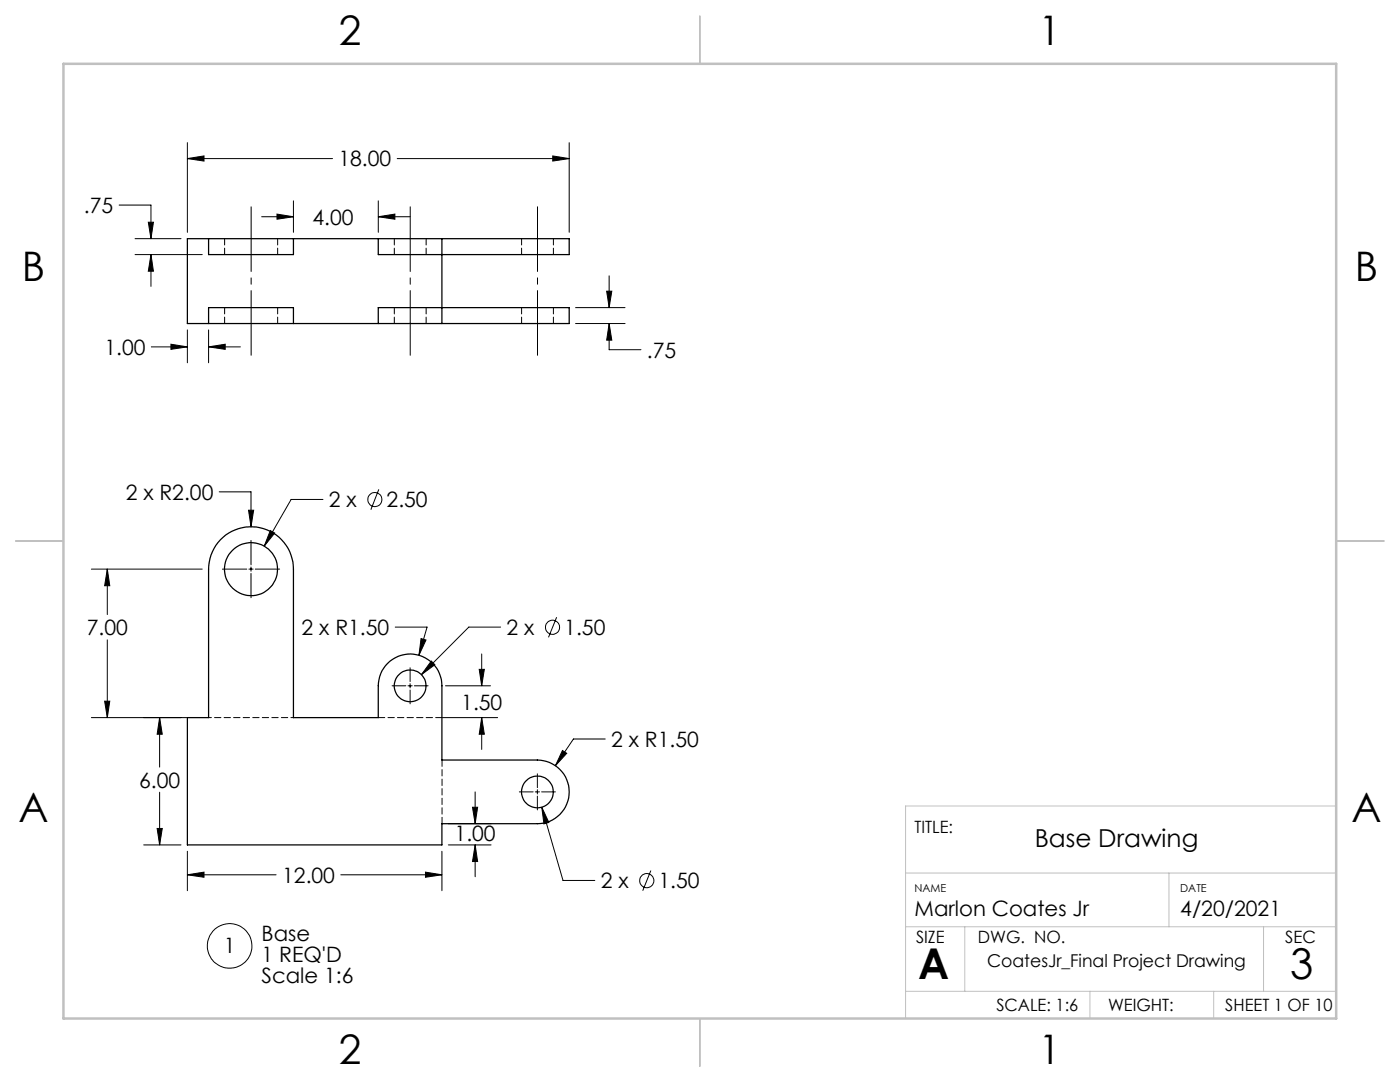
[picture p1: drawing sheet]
<svg xmlns="http://www.w3.org/2000/svg" width="279mm" height="216mm" viewBox="0 0 279 216" stroke-linecap="round" stroke-linejoin="round" font-family="sans-serif">
<g fill="none" stroke="#000" stroke-width=".2">
<path d="M37.4 28.5v17.9M37.4 31.6h29M37.4 31.6l3.3-.5v1zM79.3 31.6h34.3M110.3 31.1l3.3 .5-3.3 .5zM113.6 28.5v17.9M23.8 40.9h6.3v6.7M27 50.8h13.4M27 47.6h9.1M29.6 44.3h1l-.5 3.3zM30.1 50.8v6.4M30.1 50.8l.5 3.3h-1z"/>
<path d="M52.2 43.3h6.4M55.3 42.7l3.3 .6-3.3 .4zM58.6 40.1v6.3M75.5 43.3l3.3-.6v1zM75.5 40.1v6.3M75.5 43.3h6.3M121.1 58.1h1l-.5 3.3zM121.6 55v6.4M30.2 69.2h7.2M34.1 68.7l3.3 .5-3.3 .5zM37.4 65.8v6.6M41.6 65.8v6.6"/>
<path d="M41.6 69.2h6.4M41.6 69.2l3.3-.5v1zM114.9 64.6h9.8M114.9 61.4h9.8M121.6 64.6v5.2h6.3M121.6 64.6l.5 3.3h-1zM43.7 98.1h6.4v7M64.5 99.7h-6.4l-5.4 9.3M75.6 97.6l-1.6 4.1M18.2 113.6h22.2M21.4 113.6v9M21.4 113.6l.5 3.3h-1z"/>
<path d="M44.4 113.6h4.8M49.6 101.8h1l-.5 3.3zM49.7 113.6h.8M50.1 107.8v4.9M50.1 113.1v.9M50.1 114.4v4.9M50.9 113.6h4.9M53.9 105.9l.9 .5-2.1 2.6zM20.9 139.9h1l-.5 3.3zM21.4 127.7v15.5M78.2 136.8h2.8M78.9 125.1h6.3l-1.6 5.6"/>
<path d="M81.4 136.8h.9M81.8 133.2v2.8M81.8 136.4v.9M81.8 137.7v2.7M82.7 136.8h2.7M84 127.4l1 .3-1.4 3zM86.1 131.9l.7 .7-2.7 2zM88.9 136.8h9M95.6 133.6h1.1l-.6 3.2zM96.1 130.5v6.3M99.9 125.1h-6.3l-9.5 9.5M111.1 123.2l-1.6 4"/>
<path d="M18.2 143.2h19.1M31.9 143.2v9.9M31.9 158.1v10.5M31.9 143.2l.5 3.3h-1zM88.3 143.2h11M94.8 158v6.4M96.1 143.2l.6 3.3h-1.1zM96.1 143.2v6.3M103.6 158h2.8M106.8 158h.9M107.2 154.4v2.8M107.2 157.6v.8"/>
<path d="M107.2 158.9v2.7M108.1 158h2.7M112.3 149.8l.8 .5-2.3 2.5zM120.8 147.5h-6.4l-3.6 5.3M28.7 168.6h7.4M31.4 165.3h1l-.5 3.3zM37.4 169.9v7.8M37.4 174.6h17.7M37.4 174.6l3.3-.6v1zM68 174.6h20.2M84.9 174l3.3 .6-3.3 .4zM88.2 169.9v7.8"/>
<path d="M89.5 168.6h8.5M89.5 164.4h8.5M94.3 161.1h1l-.5 3.3zM94.8 168.6v6.3M94.8 168.6l.5 3.3h-1zM108.1 161.1l1.4 3-1 .3zM108.1 161.1l4.3 14.6h6.3M129.9 173.7l-1.6 4"/>
<circle cx="74.8" cy="99.7" r="1.42"/>
<circle cx="110.3" cy="125.2" r="1.41"/>
<circle cx="129.1" cy="175.7" r="1.41"/>
<circle cx="45.8" cy="188.7" r="4.5"/>
</g>
<path d="M50.1 70.9v-29.6M81.9 70.9v-29.6M107.3 70.9v-29.6" fill="none" stroke="#000" stroke-width=".2" stroke-dasharray="15.2 1.3 1.3 1.3" stroke-dashoffset="2.3"/>
<path d="M180.7 174.2h86M233.3 174.2v10.7M266.7 160.8h-86v42.4M180.7 197.8h86M180.7 184.9h86M192.5 184.9v12.9M217.5 197.8v5.4M242.2 197.8v5.4M252.2 184.9v12.9" fill="none" stroke="#c0c0c0" stroke-width=".2"/>
<path d="M139.7 3.2v9.5M3.1 107.9h9.6M266.7 107.9h9.5M139.7 203.2v9.6" fill="none" stroke="#c0c0c0" stroke-width=".25"/>
<path d="M12.7 12.7h254v190.5h-254z" fill="none" stroke="#c0c0c0" stroke-width=".5"/>
<path d="M31.4 165.3h1l-.5 3.3zM31.9 143.2l.5 3.3h-1zM84.9 174l3.3 .6-3.3 .4zM37.4 174.6l3.3-.6v1zM20.9 139.9h1l-.5 3.3zM21.4 113.6l.5 3.3h-1zM94.3 161.1h1l-.5 3.3zM94.8 168.6l.5 3.3h-1zM112.3 149.8l-1.5 3 2.3-2.5zM49.6 101.8l.5 3.3 .5-3.3zM96.1 143.2l.6 3.3h-1.1zM95.6 133.6h1.1l-.6 3.2zM84 127.4l-.4 3.3 1.4-3zM53.9 105.9l-1.2 3.1 2.1-2.6zM86.1 131.9l-2 2.7 2.7-2zM108.1 161.1l.4 3.3 1-.3zM30.1 50.8l.5 3.3h-1zM29.6 44.3h1l-.5 3.3zM121.6 64.6l.5 3.3h-1zM121.1 58.1h1l-.5 3.3zM34.1 68.7l3.3 .5-3.3 .5zM41.6 69.2l3.3-.5v1zM55.3 42.7l3.3 .6-3.3 .4zM75.5 43.3l3.3-.6v1zM110.3 31.1l3.3 .5-3.3 .5zM37.4 31.6l3.3-.5v1z" fill="#000"/>
<g fill="none" stroke="#000" stroke-width=".25">
<path d="M41.6 47.6v3.2h17v-3.2M41.6 47.6h17M41.6 47.6h-4.2v17h4.2M58.6 47.6h16.9M75.5 47.6v3.2h38.1v-3.2h-25.4M75.5 47.6h12.7M88.2 47.6v17M41.6 64.6h17M41.6 64.6v-3.2h17v3.2M58.6 64.6h16.9M75.5 64.6v-3.2h38.1v3.2h-25.4M75.5 64.6h12.7"/>
<path d="M44 107.7a8.5 8.5 0 0 1 9.3-2 8.5 8.5 0 0 1 5.3 7.9v29.6h16.9v-6.4a6.3 6.3 0 0 1 6.3-6.3 6.3 6.3 0 0 1 6.4 6.3v14.9h19a6.3 6.3 0 0 1 6.4 6.3 6.3 6.3 0 0 1-6.4 6.4h-19v4.2h-50.8v-25.4h4.2v-29.6a8.5 8.5 0 0 1 2.4-5.9z"/>
<circle cx="50.1" cy="113.6" r="5.3"/>
<circle cx="81.8" cy="136.9" r="3.2"/>
<circle cx="107.2" cy="158" r="3.2"/>
</g>
<g fill="none" stroke="#000" stroke-width=".2" stroke-dasharray="1.3 .6">
<path d="M44.8 47.6v3.2M55.4 50.8v-3.2M78.7 47.6v3.2M85 50.8v-3.2M104.1 47.6v3.2M110.4 50.8v-3.2M44.8 61.4v3.1M55.4 64.5v-3.1M78.7 61.4v3.1M85 64.5v-3.1M104.1 61.4v3.1M110.4 64.5v-3.1"/>
<path d="M88.2 143.2h-12.7M88.2 164.4v-12.7"/>
</g>
<path d="M58.6 143.2h-16.9" fill="none" stroke="#000" stroke-width=".2" stroke-dasharray="1.3 .6" stroke-dashoffset=".7"/>
<g font-size="8.5">
<text x="183.3" y="195.4">A</text>
<text x="257.5" y="195.4">3</text>
</g>
<g font-size="8.1">
<text x="67.6" y="8.9">2</text>
<text x="207.3" y="8.9">1</text>
<text x="4.4" y="56.2">B</text>
<text x="270.4" y="56.2">B</text>
<text x="3.7" y="164.1">A</text>
<text x="269.7" y="164.1">A</text>
<text x="67.6" y="212.4">2</text>
<text x="207.3" y="212.4">1</text>
</g>
<text font-size="4.9" x="206.5" y="169.1">Base Drawing</text>
<g font-size="4.2">
<text x="67.6" y="33.2">18.00</text>
<text x="16.7" y="42.5">.75</text>
<text x="62.4" y="44.8">4.00</text>
<text x="20.8" y="70.8">1.00</text>
<text x="129.1" y="71.4">.75</text>
<text x="25.1" y="99.7">2 x R2.00</text>
<text x="65.6" y="101.2">2 x</text>
<text x="77.2" y="101.2">2.50</text>
<text x="17.3" y="126.7">7.00</text>
<text x="60.2" y="126.7">2 x R1.50</text>
<text x="101.1" y="126.7">2 x</text>
<text x="112.6" y="126.7">1.50</text>
<text x="92.1" y="141.6">1.50</text>
<text x="122" y="149.1">2 x R1.50</text>
<text x="27.8" y="157.2">6.00</text>
<text x="90.7" y="167.8">1.00</text>
<text x="56.3" y="176.1">12.00</text>
<text x="119.9" y="177.3">2 x</text>
<text x="131.4" y="177.3">1.50</text>
<text x="182.5" y="182.8">Marlon Coates Jr</text>
<text x="235.5" y="182.8">4/20/2021</text>
<text x="44.7" y="190.2">1</text>
<text x="52.2" y="187.7">Base</text>
<text x="52.2" y="191.9">1 REQ'D</text>
<text x="52.2" y="196">Scale 1:6</text>
</g>
<text font-size="3.5" x="197" y="193">CoatesJr_Final Project Drawing</text>
<g font-size="3.4">
<text x="182.5" y="166.2">TITLE:</text>
<text x="182.8" y="188.1">SIZE</text>
<text x="195.1" y="188.1">DWG. NO.</text>
<text x="256.5" y="188.2">SEC</text>
<text x="198.8" y="201.7">SCALE: 1:6</text>
<text x="221.1" y="201.7">WEIGHT:</text>
<text x="244.5" y="201.7">SHEET 1 OF 10</text>
</g>
<g font-size="2.2">
<text x="182.5" y="177.9">NAME</text>
<text x="235.5" y="177.9">DATE</text>
</g>
</svg>
